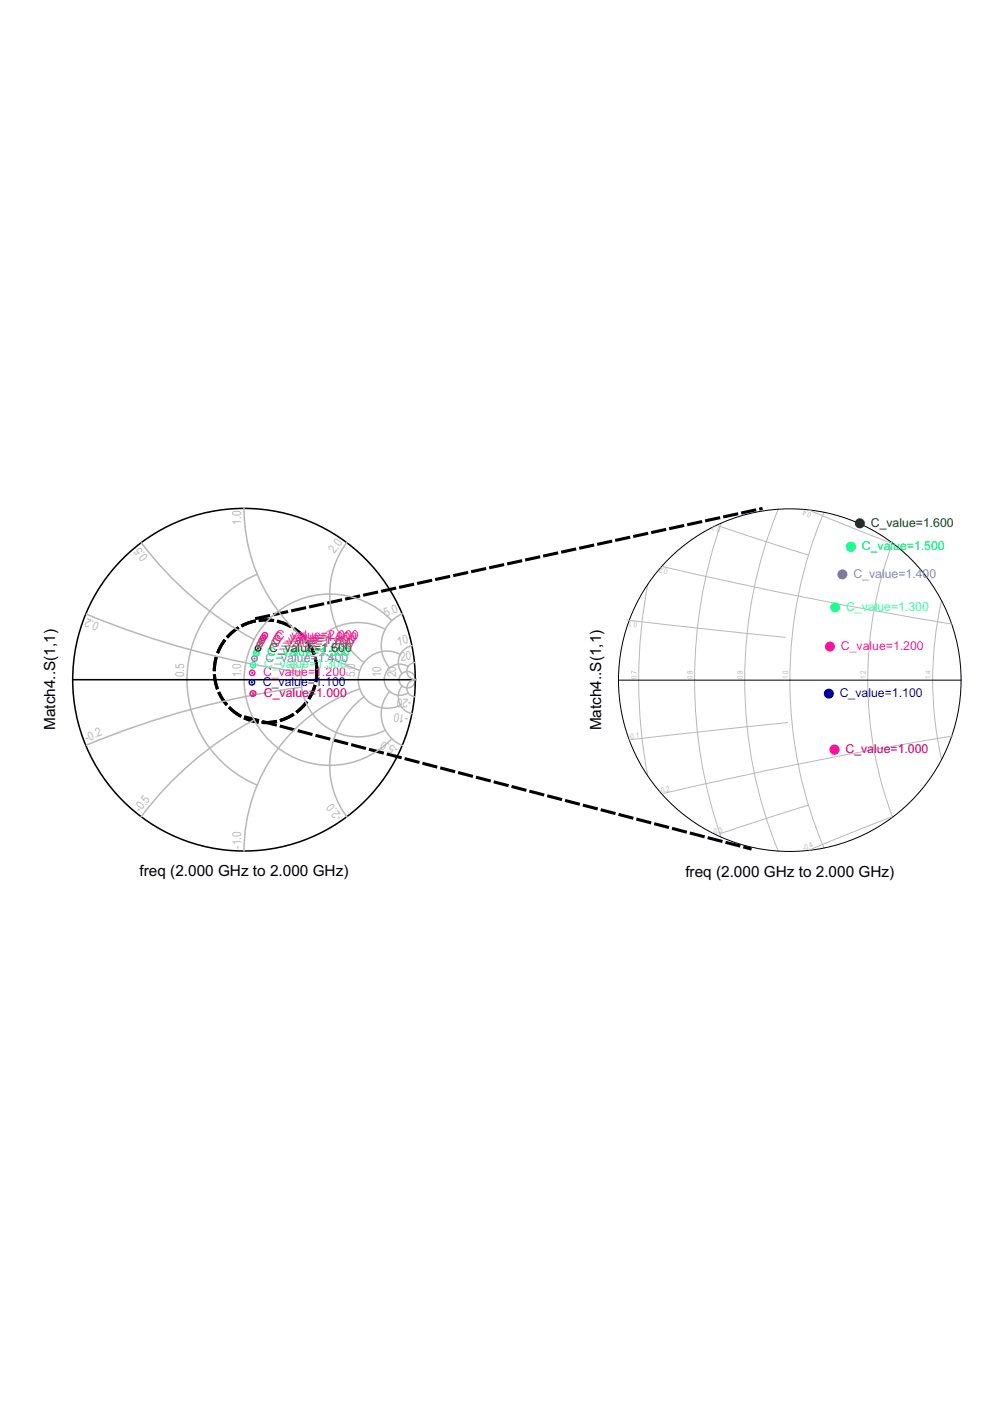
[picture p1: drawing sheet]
<svg xmlns="http://www.w3.org/2000/svg" width="210mm" height="297mm" viewBox="0 0 210 297" stroke-linecap="round" stroke-linejoin="round" font-family="sans-serif">
<g fill="none" stroke="#b8b8b8" stroke-width=".21">
<path d="M152.4 111.5l18.8 6.1M152.9 110.9a101.4 101.4 0 0 0 0 66.6M165 108a96 96 0 0 0 0 72.4M171.5 108.1l17.5 7M174.7 108.6a91.1 91.1 0 0 0 0 71.2M189.2 115.2a82.9 82.9 0 0 0 0 58M132.9 131.5l33.5 3.6M137.3 123.9a107.9 107.9 0 0 0 0 40.6M140.5 120.1a903.6 903.6 0 0 0 61.2 12.2M199.6 127.3a76.4 76.4 0 0 0 0 33.8M167 153.2l-33.6 3.7M202 156a903.9 903.9 0 0 0-61.3 12.2"/>
<path d="M171.3 170.7l-18.8 6.1M189 173.2l-17.4 7"/>
</g>
<g fill="none" stroke="#000" stroke-width=".21">
<path d="M131.1 144.2h72.7"/>
<circle cx="167.4" cy="144.2" r="36.3"/>
</g>
<circle cx="176.9" cy="158.9" r=".49" fill="#f00"/>
<circle cx="176.9" cy="158.9" r=".58" fill="none" stroke="#f00" stroke-width=".98"/>
<circle cx="175.7" cy="147.1" r=".49" fill="#00f"/>
<circle cx="175.7" cy="147.1" r=".58" fill="none" stroke="#00f" stroke-width=".98"/>
<circle cx="176" cy="137.1" r=".49" fill="#f0f"/>
<circle cx="176" cy="137.1" r=".58" fill="none" stroke="#f0f" stroke-width=".98"/>
<circle cx="177.1" cy="128.8" r=".49" fill="#0ff"/>
<circle cx="177.1" cy="128.8" r=".58" fill="none" stroke="#0ff" stroke-width=".98"/>
<circle cx="178.6" cy="121.8" r=".49" fill="#7b68ee"/>
<circle cx="178.6" cy="121.8" r=".58" fill="none" stroke="#7b68ee" stroke-width=".98"/>
<circle cx="180.4" cy="115.9" r=".49" fill="#0f0"/>
<circle cx="180.4" cy="115.9" r=".58" fill="none" stroke="#0f0" stroke-width=".98"/>
<circle cx="182.3" cy="111" r=".49" fill="#006400"/>
<circle cx="182.3" cy="111" r=".58" fill="none" stroke="#006400" stroke-width=".98"/>
<path d="M54.4 131.1l107-23.2M52.1 152l106.9 27.9M67.2 142.3a10.9 10.9 0 0 0-16-9.6 10.9 10.9 0 0 0-1 18.6 10.9 10.9 0 0 0 16.9-7.7l.1-1.3" fill="none" stroke="#000" stroke-width=".65" stroke-dasharray="2.6 1.3"/>
<g fill="none" stroke="#b8b8b8" stroke-width=".33">
<path d="M30 115.1a73 73 0 0 0 23.9 20.5M51.7 107.8a36.3 36.3 0 0 0 24.6 34.3M73.5 115a18.2 18.2 0 0 0 3.7 25.5M18.3 130.2a180.4 180.4 0 0 0 45.6 12.3M54.5 121.8a24.2 24.2 0 0 0-14.9 22.3 24.2 24.2 0 0 0 14.9 22.4M81.7 133.4a12.1 12.1 0 0 0-17.9 10.7 12.1 12.1 0 0 0 17.9 10.7M83.1 131.6a18.2 18.2 0 0 0-25.9-.4 18.2 18.2 0 0 0 0 25.9 18.2 18.2 0 0 0 25.9-.5M84.9 138.8a6.1 6.1 0 0 0-8.9 5.3 6.1 6.1 0 0 0 8.9 5.4M85.3 130.1a7.3 7.3 0 0 0-2.7 11.5M87.3 136.9a3.6 3.6 0 0 0-2 5.9M53.9 152.6a73 73 0 0 0-23.9 20.5M64 145.7a180.5 180.5 0 0 0-45.7 12.3"/>
<path d="M76.3 146.1a36.4 36.4 0 0 0-24.6 34.3M77.2 147.7a18.2 18.2 0 0 0-3.7 25.5M82.6 146.6a7.3 7.3 0 0 0 2.7 11.5M85.3 145.4a3.6 3.6 0 0 0 2 5.9M86.5 141.3a3.3 3.3 0 0 0-5 2.8 3.3 3.3 0 0 0 5 2.8M87.9 140.5a1.81 1.81 0 0 0-1.6 1.9 1.81 1.81 0 0 0 1.8 1.7M88.1 144.1a1.81 1.81 0 0 0-1.8 1.7 1.81 1.81 0 0 0 1.6 1.9"/>
<circle cx="86.4" cy="144.1" r="1.74"/>
</g>
<g fill="none" stroke="#000" stroke-width=".33">
<path d="M15.4 144.1h72.7"/>
<circle cx="51.7" cy="144.1" r="36.3"/>
</g>
<circle cx="53.6" cy="147" r=".26" fill="#f00"/>
<circle cx="53.6" cy="147" r=".58" fill="none" stroke="#f00" stroke-width=".33"/>
<circle cx="53.4" cy="144.7" r=".26" fill="#00f"/>
<circle cx="53.4" cy="144.7" r=".58" fill="none" stroke="#00f" stroke-width=".33"/>
<circle cx="53.5" cy="142.7" r=".26" fill="#f0f"/>
<circle cx="53.5" cy="142.7" r=".58" fill="none" stroke="#f0f" stroke-width=".33"/>
<circle cx="53.7" cy="141" r=".26" fill="#0ff"/>
<circle cx="53.7" cy="141" r=".58" fill="none" stroke="#0ff" stroke-width=".33"/>
<circle cx="54" cy="139.6" r=".26" fill="#7b68ee"/>
<circle cx="54" cy="139.6" r=".58" fill="none" stroke="#7b68ee" stroke-width=".33"/>
<circle cx="54.3" cy="138.4" r=".26" fill="#0f0"/>
<circle cx="54.3" cy="138.4" r=".58" fill="none" stroke="#0f0" stroke-width=".33"/>
<circle cx="54.7" cy="137.5" r=".26" fill="#006400"/>
<circle cx="54.7" cy="137.5" r=".58" fill="none" stroke="#006400" stroke-width=".33"/>
<circle cx="55.1" cy="136.6" r=".26" fill="#cd5c5c"/>
<circle cx="55.1" cy="136.6" r=".58" fill="none" stroke="#cd5c5c" stroke-width=".33"/>
<circle cx="55.5" cy="135.9" r=".26" fill="#a0522d"/>
<circle cx="55.5" cy="135.9" r=".58" fill="none" stroke="#a0522d" stroke-width=".33"/>
<circle cx="55.8" cy="135.3" r=".26" fill="#ff1493"/>
<circle cx="55.8" cy="135.3" r=".58" fill="none" stroke="#ff1493" stroke-width=".33"/>
<circle cx="56.2" cy="134.7" r=".26" fill="#f0f"/>
<circle cx="56.2" cy="134.7" r=".58" fill="none" stroke="#f0f" stroke-width=".33"/>
<g font-size="3.3">
<text x="11.7" y="154.8" transform="rotate(-90 11.7 154.8)">Match4..S(1,1)</text>
<text x="127.4" y="154.9" transform="rotate(-90 127.4 154.9)">Match4..S(1,1)</text>
<text x="29.6" y="185.8">freq (2.000 GHz to 2.000 GHz)</text>
<text x="145.3" y="185.9">freq (2.000 GHz to 2.000 GHz)</text>
</g>
<g font-size="2.6" fill="#b8b8b8">
<text x="51.1" y="111.3" transform="rotate(-90 51.1 111.3)">1.0</text>
<text x="31.5" y="118.2" transform="rotate(-127 31.5 118.2)">0.5</text>
<text x="71" y="117.5" transform="rotate(-53 71 117.5)">2.0</text>
<text x="81.8" y="130.9" transform="rotate(-23 81.8 130.9)">5.0</text>
<text x="21.2" y="132.1" transform="rotate(-157 21.2 132.1)">0.2</text>
<text x="84.4" y="136.9" transform="rotate(-11 84.4 136.9)">10</text>
<text x="39" y="143.6" transform="rotate(-90 39 143.6)">0.5</text>
<text x="51.1" y="143.6" transform="rotate(-90 51.1 143.6)">1.0</text>
<text x="63.2" y="143.6" transform="rotate(-90 63.2 143.6)">2.0</text>
<text x="75.3" y="143.6" transform="rotate(-90 75.3 143.6)">5.0</text>
<text x="80.8" y="143.6" transform="rotate(-90 80.8 143.6)">10</text>
<text x="84" y="143.6" transform="rotate(-90 84 143.6)">20</text>
<text x="85" y="140.1" transform="rotate(-6 85 140.1)">20</text>
<text x="87.3" y="148.3" transform="rotate(-174 87.3 148.3)">-20</text>
<text x="86.7" y="151.8" transform="rotate(-169 86.7 151.8)">-10</text>
<text x="18.4" y="157.3" transform="rotate(-23 18.4 157.3)">-0.2</text>
<text x="84.6" y="158.5" transform="rotate(-157 84.6 158.5)">-5.0</text>
<text x="29.7" y="172.4" transform="rotate(-53 29.7 172.4)">-0.5</text>
<text x="72.7" y="173.1" transform="rotate(-127 72.7 173.1)">-2.0</text>
<text x="51.1" y="179.9" transform="rotate(-90 51.1 179.9)">-1.0</text>
</g>
<g font-size="2.6" fill="#006400">
<text x="184.6" y="111.6">C_value=1.600</text>
<text x="57" y="138.1">C_value=1.600</text>
</g>
<g font-size="2.6" fill="#0f0">
<text x="182.7" y="116.6">C_value=1.500</text>
<text x="56.7" y="139.1">C_value=1.500</text>
</g>
<g font-size="2.6" fill="#7b68ee">
<text x="180.9" y="122.5">C_value=1.400</text>
<text x="56.3" y="140.3">C_value=1.400</text>
</g>
<g font-size="2.6" fill="#0ff">
<text x="179.4" y="129.4">C_value=1.300</text>
<text x="56" y="141.7">C_value=1.300</text>
</g>
<text font-size="2.6" fill="#cd5c5c" x="57.4" y="137.3">C_value=1.700</text>
<text font-size="2.6" fill="#a0522d" x="57.8" y="136.6">C_value=1.800</text>
<text font-size="2.6" fill="#ff1493" x="58.1" y="135.9">C_value=1.900</text>
<g font-size="2.6" fill="#f0f">
<text x="58.5" y="135.4">C_value=2.000</text>
<text x="178.3" y="137.8">C_value=1.200</text>
<text x="55.8" y="143.3">C_value=1.200</text>
</g>
<g font-size="2.6" fill="#00f">
<text x="55.7" y="145.3">C_value=1.100</text>
<text x="178.1" y="147.7">C_value=1.100</text>
</g>
<g font-size="2.6" fill="#f00">
<text x="56" y="147.7">C_value=1.000</text>
<text x="179.3" y="159.6">C_value=1.000</text>
</g>
<g font-size="1.6" fill="#b8b8b8">
<text x="152.9" y="111.9" transform="rotate(-161 152.9 111.9)">0.3</text>
<text x="172.1" y="108.7" transform="rotate(-157 172.1 108.7)">0.4</text>
<text x="141.7" y="120.6" transform="rotate(-167 141.7 120.6)">0.2</text>
<text x="135.2" y="131.9" transform="rotate(-173 135.2 131.9)">0.1</text>
<text x="135" y="143.9" transform="rotate(-90 135 143.9)">0.7</text>
<text x="146.9" y="143.9" transform="rotate(-90 146.9 143.9)">0.8</text>
<text x="157.5" y="143.9" transform="rotate(-90 157.5 143.9)">0.9</text>
<text x="167.1" y="143.9" transform="rotate(-90 167.1 143.9)">1.0</text>
<text x="183.6" y="143.9" transform="rotate(-90 183.6 143.9)">1.2</text>
<text x="197.4" y="143.9" transform="rotate(-90 197.4 143.9)">1.4</text>
<text x="133.3" y="156.7" transform="rotate(-7 133.3 156.7)">-0.1</text>
<text x="139.9" y="168.2" transform="rotate(-13 139.9 168.2)">-0.2</text>
<text x="151.2" y="177.1" transform="rotate(-19 151.2 177.1)">-0.3</text>
<text x="170.4" y="180.4" transform="rotate(-23 170.4 180.4)">-0.4</text>
</g>
</svg>
